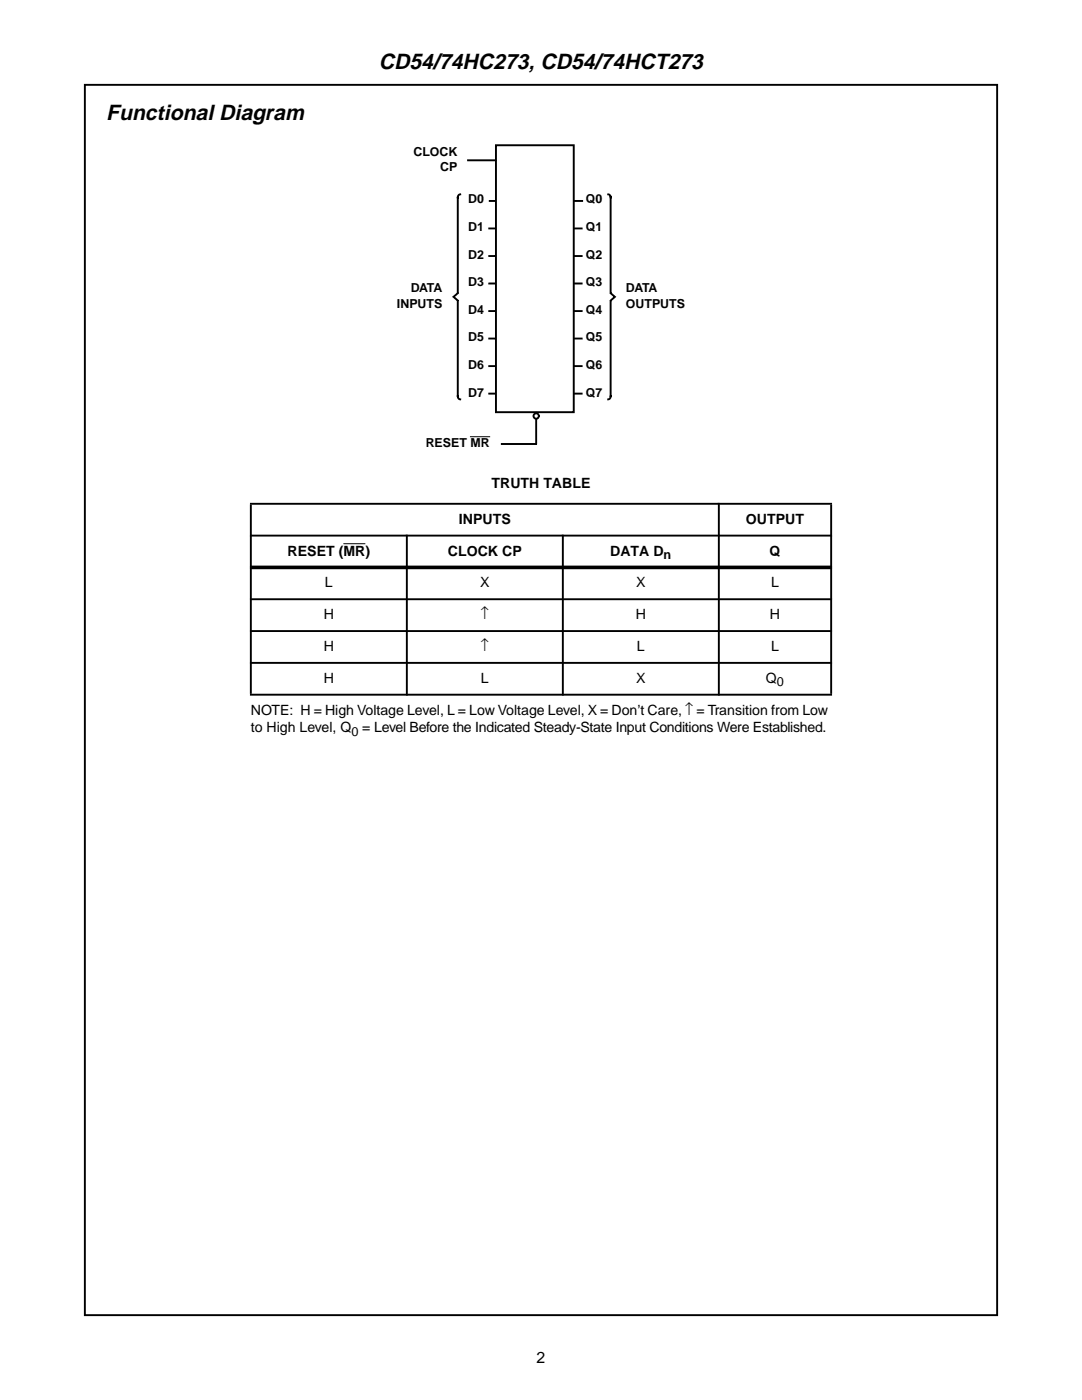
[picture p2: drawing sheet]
<svg xmlns="http://www.w3.org/2000/svg" width="216mm" height="279mm" viewBox="0 0 216 279" stroke-linecap="round" stroke-linejoin="round" font-family="sans-serif">
<path d="M16.9 16.9h182.1v245.6h-182.1zM97.6 45.6h18.5M97.6 51.1h18.5M97.6 56.6h18.5M97.7 40.1h18.5M97.6 62.1h18.5M97.6 67.6h18.5M97.6 73.1h18.5M97.6 78.6h18.5" fill="none" stroke="#000" stroke-width=".38"/>
<path d="M68.5 108.5h4.4" fill="none" stroke="#000" stroke-width=".2"/>
<path d="M49.9 100.5h116.1zM49.9 106.9h116.1zM49.9 119.6h116.1zM50.1 100.7v37.8zM81.2 106.7v32.1zM112.3 106.7v32.1zM143.4 100.4v38.4zM165.8 100.7v37.8zM49.9 125.9h116.1zM49.9 132.3h116.1zM49.9 138.6h116.1z" fill="#000" stroke="#000" stroke-width=".38"/>
<path d="M49.9 113.2h116.1z" fill="#000" stroke="#000" stroke-width=".72" stroke-linecap="butt"/>
<path d="M99 29h15.5v53.3h-15.5z" fill-rule="evenodd" fill="#fff" stroke="#000" stroke-width=".38"/>
<path d="M100.1 88.6h6.8M107 82.4v6.1" fill="none" stroke="#000" stroke-width=".38"/>
<path d="M93.9 87.2h3.8" fill="none" stroke="#000" stroke-width=".2"/>
<circle cx="107" cy="83" r=".54" fill="#fff" stroke="#000" stroke-width=".38"/>
<path d="M93.4 32h5.5" fill="none" stroke="#000" stroke-width=".38"/>
<path d="M90.5 59.2l.8-.6v1.3z" fill="#fff"/>
<path d="M91.3 39.5v18.8M91.8 38.8a.57 .57 0 0 0-.5 .6M91.3 58.6l-.8 .6 .8 .7M91.3 60.2v18.9a.58 .58 0 0 0 .5 .6" fill="none" stroke="#000" stroke-width=".38"/>
<path d="M121.9 58.6l.8 .6-.8 .7z" fill="#fff"/>
<path d="M121.4 38.8a.57 .57 0 0 1 .5 .6M121.8 39.3v19M121.9 58.6l.8 .6-.8 .7M121.8 60.2l.1 18.9a.58 .58 0 0 1-.5 .6" fill="none" stroke="#000" stroke-width=".38"/>
<g font-size="4.3">
<text x="75.6" y="13.8">CD54/74HC273, CD54/74HCT273</text>
<text x="21.2" y="24">Functional Diagram</text>
</g>
<text font-size="3.2" x="107.1" y="272">2</text>
<g font-size="2.8">
<text x="98.1" y="97.5">TRUTH TABLE</text>
<text x="91.6" y="104.5">INPUTS</text>
<text x="148.8" y="104.5">OUTPUT</text>
<text x="57.4" y="110.9">RESET (MR)</text>
<text x="89.4" y="110.9">CLOCK CP</text>
<text x="121.8" y="110.9">DATA D</text>
<text x="153.5" y="110.9">Q</text>
<text x="64.8" y="117.2">L</text>
<text x="95.8" y="117.2">X</text>
<text x="126.9" y="117.2">X</text>
<text x="153.9" y="117.2">L</text>
<text x="64.6" y="123.6">H</text>
<text x="95.9" y="123.6">↑</text>
<text x="126.9" y="123.6">H</text>
<text x="153.6" y="123.6">H</text>
<text x="64.6" y="129.9">H</text>
<text x="95.9" y="129.9">↑</text>
<text x="127.1" y="129.9">L</text>
<text x="153.9" y="129.9">L</text>
<text x="64.6" y="136.3">H</text>
<text x="96" y="136.3">L</text>
<text x="126.9" y="136.3">X</text>
<text x="152.8" y="136.3">Q</text>
<text x="50.1" y="142.6">NOTE: H = High Voltage Level, L = Low Voltage Level, X = Don’t Care, ↑ = Transition from Low</text>
<text x="50.1" y="146.2">to High Level, Q</text>
</g>
<g font-size="2.5">
<text x="82.5" y="31.1">CLOCK</text>
<text x="87.8" y="34.1">CP</text>
<text x="93.4" y="40.6">D0</text>
<text x="116.9" y="40.6">Q0</text>
<text x="93.4" y="46.1">D1</text>
<text x="116.9" y="46.1">Q1</text>
<text x="93.4" y="51.6">D2</text>
<text x="116.9" y="51.6">Q2</text>
<text x="82" y="58.4">DATA</text>
<text x="93.4" y="57.1">D3</text>
<text x="116.9" y="57.1">Q3</text>
<text x="124.9" y="58.4">DATA</text>
<text x="79.2" y="61.4">INPUTS</text>
<text x="93.4" y="62.6">D4</text>
<text x="116.9" y="62.6">Q4</text>
<text x="124.9" y="61.4">OUTPUTS</text>
<text x="93.4" y="68.2">D5</text>
<text x="116.9" y="68.2">Q5</text>
<text x="93.4" y="73.7">D6</text>
<text x="116.9" y="73.7">Q6</text>
<text x="93.4" y="79.2">D7</text>
<text x="116.9" y="79.2">Q7</text>
<text x="84.9" y="89.2">RESET MR</text>
<text x="132.4" y="111.6">n</text>
<text x="155" y="137">0</text>
<text x="70.1" y="146.9">0 = Level Before the Indicated Steady-State Input Conditions Were Established.</text>
</g>
</svg>
